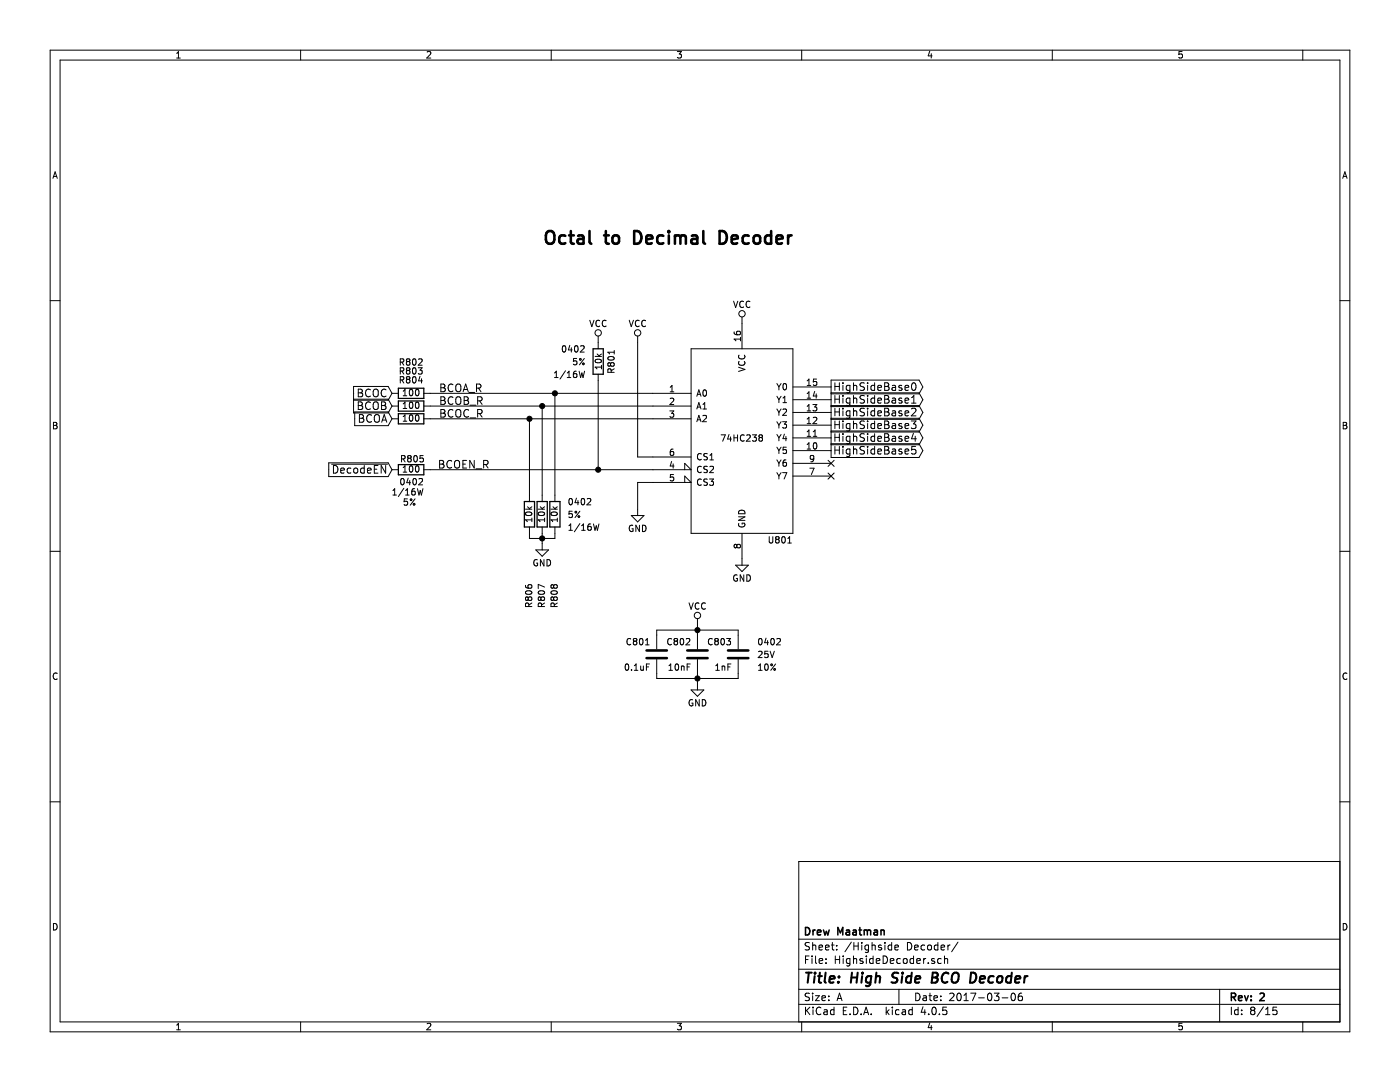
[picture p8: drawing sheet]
EESchema Schematic File Version 2
LIBS:Nixie Clock-rescue
LIBS:power
LIBS:device
LIBS:transistors
LIBS:conn
LIBS:linear
LIBS:regul
LIBS:74xx
LIBS:cmos4000
LIBS:adc-dac
LIBS:memory
LIBS:xilinx
LIBS:microcontrollers
LIBS:dsp
LIBS:microchip
LIBS:analog_switches
LIBS:motorola
LIBS:texas
LIBS:intel
LIBS:audio
LIBS:interface
LIBS:digital-audio
LIBS:philips
LIBS:display
LIBS:cypress
LIBS:siliconi
LIBS:opto
LIBS:atmel
LIBS:contrib
LIBS:valves
LIBS:74xgxx
LIBS:ac-dc
LIBS:actel
LIBS:Altera
LIBS:analog_devices
LIBS:battery_management
LIBS:bbd
LIBS:brooktre
LIBS:cmos_ieee
LIBS:dc-dc
LIBS:diode
LIBS:elec-unifil
LIBS:ESD_Protection
LIBS:ftdi
LIBS:gennum
LIBS:hc11
LIBS:ir
LIBS:Lattice
LIBS:maxim
LIBS:microchip_dspic33dsc
LIBS:microchip_pic10mcu
LIBS:microchip_pic12mcu
LIBS:microchip_pic16mcu
LIBS:microchip_pic18mcu
LIBS:microchip_pic32mcu
LIBS:motor_drivers
LIBS:msp430
LIBS:nordicsemi
LIBS:nxp_armmcu
LIBS:onsemi
LIBS:Oscillators
LIBS:Power_Management
LIBS:powerint
LIBS:pspice
LIBS:references
LIBS:relays
LIBS:rfcom
LIBS:sensors
LIBS:silabs
LIBS:stm8
LIBS:stm32
LIBS:supertex
LIBS:switches
LIBS:transf
LIBS:ttl_ieee
LIBS:video
LIBS:Worldsemi
LIBS:Xicor
LIBS:Zilog
LIBS:Nixie Clock-cache
EELAYER 25 0
EELAYER END
$Descr A 11000 8500
encoding utf-8
Sheet 8 15
Title "High Side BCO Decoder"
Date "2017-03-06"
Rev "2"
Comp "Drew Maatman"
Comment1 ""
Comment2 ""
Comment3 ""
Comment4 ""
$EndDescr
$Comp
L 74HC238-RESCUE-Nixie_Clock U801
U 1 1
P 5830 3440
F 0 "U801" H 6130 2640 50  0000 C CNN
F 1 "74HC238" H 5830 3440 50  0000 C CNN
F 2 "Housings_SOIC:SOIC-16_3.9x9.9mm_Pitch1.27mm" H 5730 3690 50  0001 C CNN
F 3 "" H 5730 3690 50  0000 C CNN
	1    5830 3440
	1    0    0    -1  
$EndComp
$Comp
L GND #PWR093
U 1 1
P 5830 4390
F 0 "#PWR093" H 5830 4140 50  0001 C CNN
F 1 "GND" H 5830 4240 50  0000 C CNN
F 2 "" H 5830 4390 50  0000 C CNN
F 3 "" H 5830 4390 50  0000 C CNN
	1    5830 4390
	1    0    0    -1  
$EndComp
$Comp
L VCC #PWR094
U 1 1
P 5830 2540
F 0 "#PWR094" H 5830 2390 50  0001 C CNN
F 1 "VCC" H 5830 2690 50  0000 C CNN
F 2 "" H 5830 2540 50  0000 C CNN
F 3 "" H 5830 2540 50  0000 C CNN
	1    5830 2540
	1    0    0    -1  
$EndComp
$Comp
L R R808
U 1 1
P 4360 4040
F 0 "R808" V 4360 3400 50  0000 C CNN
F 1 "10k" V 4360 4040 50  0000 C CNN
F 2 "Resistors_SMD:R_0402" H 4110 4140 50  0001 L CNN
F 3 "" V 4440 4040 50  0000 C CNN
F 4 "1/16W" H 4260 3940 50  0000 R CNN "Wattage"
F 5 "5%" H 4260 4040 50  0000 R CNN "Tolerance"
F 6 "0402" H 4260 4140 50  0000 R CNN "Footprint Display"
	1    4360 4040
	-1   0    0    -1  
$EndComp
$Comp
L R R807
U 1 1
P 4260 4040
F 0 "R807" V 4260 3400 50  0000 C CNN
F 1 "10k" V 4260 4040 50  0000 C CNN
F 2 "Resistors_SMD:R_0402" H 4010 4140 50  0001 L CNN
F 3 "" V 4340 4040 50  0000 C CNN
F 4 "1/16W" H 4160 3940 50  0001 R CNN "Wattage"
F 5 "5%" H 4160 4040 50  0001 R CNN "Tolerance"
F 6 "0402" H 4160 4140 50  0001 R CNN "Footprint Display"
	1    4260 4040
	-1   0    0    -1  
$EndComp
$Comp
L R R806
U 1 1
P 4160 4040
F 0 "R806" V 4160 3400 50  0000 C CNN
F 1 "10k" V 4160 4040 50  0000 C CNN
F 2 "Resistors_SMD:R_0402" H 3910 4140 50  0001 L CNN
F 3 "" V 4240 4040 50  0000 C CNN
F 4 "1/16W" H 4060 3940 50  0001 R CNN "Wattage"
F 5 "5%" H 4060 4040 50  0001 R CNN "Tolerance"
F 6 "0402" H 4060 4140 50  0001 R CNN "Footprint Display"
	1    4160 4040
	-1   0    0    -1  
$EndComp
$Comp
L R R802
U 1 1
P 3230 3090
F 0 "R802" V 3470 3090 50  0000 C CNN
F 1 "100" V 3230 3090 50  0000 C CNN
F 2 "Resistors_SMD:R_0402" H 2980 3190 50  0001 L CNN
F 3 "" V 3310 3090 50  0000 C CNN
F 4 "1/16W" H 3130 2990 50  0001 R CNN "Wattage"
F 5 "5%" H 3130 3090 50  0001 R CNN "Tolerance"
F 6 "0402" H 3130 3190 50  0001 R CNN "Footprint Display"
	1    3230 3090
	0    1    -1   0   
$EndComp
$Comp
L R R805
U 1 1
P 3230 3690
F 0 "R805" V 3310 3700 50  0000 C CNN
F 1 "100" V 3230 3690 50  0000 C CNN
F 2 "Resistors_SMD:R_0402" H 2980 3790 50  0001 L CNN
F 3 "" V 3310 3690 50  0000 C CNN
F 4 "1/16W" V 3050 3790 50  0000 R CNN "Wattage"
F 5 "5%" V 2970 3730 50  0000 R CNN "Tolerance"
F 6 "0402" V 3130 3790 50  0000 R CNN "Footprint Display"
	1    3230 3690
	0    1    -1   0   
$EndComp
$Comp
L R R803
U 1 1
P 3230 3190
F 0 "R803" V 3500 3190 50  0000 C CNN
F 1 "100" V 3230 3190 50  0000 C CNN
F 2 "Resistors_SMD:R_0402" H 2980 3290 50  0001 L CNN
F 3 "" V 3310 3190 50  0000 C CNN
F 4 "1/16W" H 3130 3090 50  0001 R CNN "Wattage"
F 5 "5%" H 3130 3190 50  0001 R CNN "Tolerance"
F 6 "0402" H 3130 3290 50  0001 R CNN "Footprint Display"
	1    3230 3190
	0    1    -1   0   
$EndComp
Wire Wire Line
	4160 4230 4160 4190
Wire Wire Line
	4360 4230 4360 4190
Connection ~ 4260 4230
Wire Wire Line
	3380 3090 5130 3090
Wire Wire Line
	3380 3190 5130 3190
Wire Wire Line
	3380 3290 5130 3290
Wire Wire Line
	4160 3290 4160 3890
Connection ~ 4160 3290
Wire Wire Line
	4260 3190 4260 3890
Connection ~ 4260 3190
Wire Wire Line
	4360 3090 4360 3890
Connection ~ 4360 3090
Text GLabel 3080 3290 0    60   Input ~ 0
BCOA
Text GLabel 3080 3190 0    60   Input ~ 0
BCOB
Text GLabel 3080 3090 0    60   Input ~ 0
BCOC
$Comp
L GND #PWR095
U 1 1
P 5010 4000
F 0 "#PWR095" H 5010 3750 50  0001 C CNN
F 1 "GND" H 5010 3850 50  0000 C CNN
F 2 "" H 5010 4000 50  0000 C CNN
F 3 "" H 5010 4000 50  0000 C CNN
	1    5010 4000
	1    0    0    -1  
$EndComp
Wire Wire Line
	5010 3790 5130 3790
NoConn ~ 6530 3640
NoConn ~ 6530 3740
$Comp
L C C803
U 1 1
P 5800 5140
F 0 "C803" H 5750 5240 50  0000 R CNN
F 1 "1nF" H 5750 5040 50  0000 R CNN
F 2 "Capacitors_SMD:C_0402" H 5950 5240 50  0001 L CNN
F 3 "" H 5825 5240 50  0000 C CNN
F 4 "25V" H 5950 5140 50  0000 L CNN "Voltage"
F 5 "10%" H 5950 5040 50  0000 L CNN "Tolerance"
F 6 "0402" H 5950 5240 50  0000 L CNN "Footprint Display"
	1    5800 5140
	1    0    0    -1  
$EndComp
$Comp
L C C802
U 1 1
P 5480 5140
F 0 "C802" H 5430 5240 50  0000 R CNN
F 1 "10nF" H 5430 5040 50  0000 R CNN
F 2 "Capacitors_SMD:C_0402" H 5630 5240 50  0001 L CNN
F 3 "" H 5505 5240 50  0000 C CNN
F 4 "25V" H 5630 5140 50  0001 L CNN "Voltage"
F 5 "10%" H 5630 5040 50  0001 L CNN "Tolerance"
F 6 "0402" H 5630 5240 50  0001 L CNN "Footprint Display"
	1    5480 5140
	1    0    0    -1  
$EndComp
$Comp
L C C801
U 1 1
P 5160 5140
F 0 "C801" H 5110 5240 50  0000 R CNN
F 1 "0.1uF" H 5110 5040 50  0000 R CNN
F 2 "Capacitors_SMD:C_0402" H 5310 5240 50  0001 L CNN
F 3 "" H 5185 5240 50  0000 C CNN
F 4 "25V" H 5310 5140 50  0001 L CNN "Voltage"
F 5 "10%" H 5310 5040 50  0001 L CNN "Tolerance"
F 6 "0402" H 5310 5240 50  0001 L CNN "Footprint Display"
	1    5160 5140
	1    0    0    -1  
$EndComp
$Comp
L VCC #PWR096
U 1 1
P 5480 4910
F 0 "#PWR096" H 5480 4760 50  0001 C CNN
F 1 "VCC" H 5480 5060 50  0000 C CNN
F 2 "" H 5480 4910 50  0000 C CNN
F 3 "" H 5480 4910 50  0000 C CNN
	1    5480 4910
	1    0    0    -1  
$EndComp
$Comp
L GND #PWR097
U 1 1
P 5480 5370
F 0 "#PWR097" H 5480 5120 50  0001 C CNN
F 1 "GND" H 5480 5220 50  0000 C CNN
F 2 "" H 5480 5370 50  0000 C CNN
F 3 "" H 5480 5370 50  0000 C CNN
	1    5480 5370
	1    0    0    -1  
$EndComp
Wire Wire Line
	5480 5290 5480 5370
Wire Wire Line
	5160 5330 5800 5330
Wire Wire Line
	5800 5330 5800 5290
Connection ~ 5480 5330
Wire Wire Line
	5160 5330 5160 5290
Wire Wire Line
	5480 4910 5480 4990
Wire Wire Line
	5160 4950 5800 4950
Wire Wire Line
	5800 4950 5800 4990
Connection ~ 5480 4950
Wire Wire Line
	5160 4950 5160 4990
Text Notes 6230 1930 2    100  ~ 20
Octal to Decimal Decoder
Text GLabel 6530 3040 2    60   Output ~ 0
HighSideBase0
Text GLabel 6530 3140 2    60   Output ~ 0
HighSideBase1
Text GLabel 6530 3240 2    60   Output ~ 0
HighSideBase2
Text GLabel 6530 3340 2    60   Output ~ 0
HighSideBase3
Text GLabel 6530 3440 2    60   Output ~ 0
HighSideBase4
Text GLabel 6530 3540 2    60   Output ~ 0
HighSideBase5
$Comp
L R R804
U 1 1
P 3230 3290
F 0 "R804" V 3530 3290 50  0000 C CNN
F 1 "100" V 3230 3290 50  0000 C CNN
F 2 "Resistors_SMD:R_0402" H 2980 3390 50  0001 L CNN
F 3 "" V 3310 3290 50  0000 C CNN
F 4 "1/16W" H 3130 3190 50  0001 R CNN "Wattage"
F 5 "5%" H 3130 3290 50  0001 R CNN "Tolerance"
F 6 "0402" H 3130 3390 50  0001 R CNN "Footprint Display"
	1    3230 3290
	0    1    -1   0   
$EndComp
Text GLabel 3080 3690 0    60   Input ~ 0
~DecodeEN
Wire Wire Line
	4260 4190 4260 4270
Wire Wire Line
	5010 3790 5010 4000
Wire Wire Line
	4160 4230 4360 4230
$Comp
L GND #PWR098
U 1 1
P 4260 4270
F 0 "#PWR098" H 4260 4020 50  0001 C CNN
F 1 "GND" H 4260 4120 50  0000 C CNN
F 2 "" H 4260 4270 50  0000 C CNN
F 3 "" H 4260 4270 50  0000 C CNN
	1    4260 4270
	1    0    0    -1  
$EndComp
$Comp
L VCC #PWR099
U 1 1
P 5010 2690
F 0 "#PWR099" H 5010 2540 50  0001 C CNN
F 1 "VCC" H 5010 2840 50  0000 C CNN
F 2 "" H 5010 2690 50  0000 C CNN
F 3 "" H 5010 2690 50  0000 C CNN
	1    5010 2690
	1    0    0    -1  
$EndComp
Wire Wire Line
	3380 3690 5130 3690
Wire Wire Line
	5130 3590 5010 3590
Wire Wire Line
	5010 3590 5010 2690
$Comp
L R R801
U 1 1
P 4700 2840
F 0 "R801" V 4800 2840 50  0000 C CNN
F 1 "10k" V 4700 2840 50  0000 C CNN
F 2 "Resistors_SMD:R_0402" H 4450 2940 50  0001 L CNN
F 3 "" V 4780 2840 50  0000 C CNN
F 4 "1/16W" H 4600 2740 50  0000 R CNN "Wattage"
F 5 "5%" H 4600 2840 50  0000 R CNN "Tolerance"
F 6 "0402" H 4600 2940 50  0000 R CNN "Footprint Display"
	1    4700 2840
	1    0    0    -1  
$EndComp
$Comp
L VCC #PWR0100
U 1 1
P 4700 2690
F 0 "#PWR0100" H 4700 2540 50  0001 C CNN
F 1 "VCC" H 4700 2840 50  0000 C CNN
F 2 "" H 4700 2690 50  0000 C CNN
F 3 "" H 4700 2690 50  0000 C CNN
	1    4700 2690
	1    0    0    -1  
$EndComp
Wire Wire Line
	4700 2990 4700 3690
Connection ~ 4700 3690
Text Label 3450 3090 0    60   ~ 0
BCOA_R
Text Label 3450 3190 0    60   ~ 0
BCOB_R
Text Label 3450 3290 0    60   ~ 0
BCOC_R
Text Label 3440 3690 0    60   ~ 0
BCOEN_R
$EndSCHEMATC
